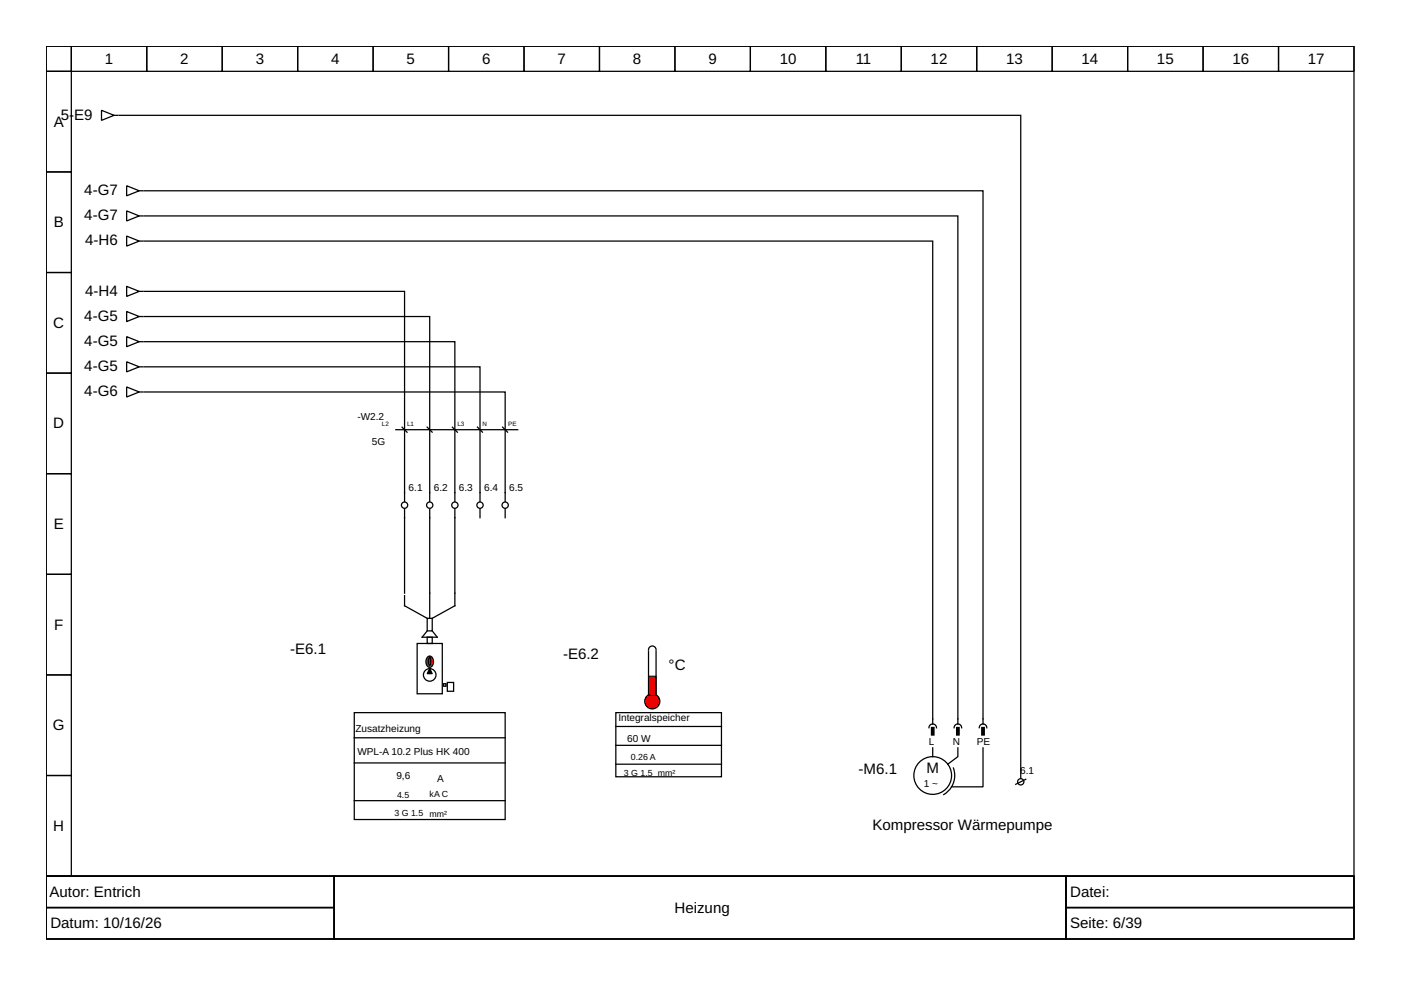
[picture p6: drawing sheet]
<svg xmlns="http://www.w3.org/2000/svg" width="297mm" height="210mm" viewBox="0 0 297 210" stroke-linecap="round" stroke-linejoin="round" font-family="sans-serif">
<g fill="none" stroke="#000" stroke-width=".27">
<path d="M9.8 9.8h277.3v176h-277.3zM9.8 9.8h5.3v5.3h-5.3zM9.8 15.1h5.3v21.4h-5.3zM15.1 9.8h16v5.3h-16zM31.1 9.8h16v5.3h-16zM47.1 9.8h16v5.3h-16zM63.1 9.8h16v5.3h-16zM79.1 9.8h16v5.3h-16zM95.1 9.8h16v5.3h-16zM111.1 9.8h16v5.3h-16zM127.1 9.8h16v5.3h-16zM143.1 9.8h16v5.3h-16z"/>
<path d="M159.1 9.8h16v5.3h-16zM175.1 9.8h16v5.3h-16zM191.1 9.8h16v5.3h-16zM207.1 9.8h16v5.3h-16zM223.1 9.8h16v5.3h-16zM239.1 9.8h16v5.3h-16zM255.1 9.8h16v5.3h-16zM271.1 9.8h16v5.3h-16zM9.8 36.5h5.3v21.3h-5.3zM21.5 23.4l2.7 1.1-2.7 1zM24.2 24.5h.8M9.8 57.8h5.3v21.3h-5.3z"/>
<path d="M9.8 79.1h5.3v21.3h-5.3zM26.9 71.4l2.6 1-2.6 1.1zM29.5 72.4h.8M9.8 100.4h5.3v21.4h-5.3zM85.8 104.4v1.9M85.8 107.9v1.9M91.1 104.4v1.9M91.1 107.9v1.9M96.4 104.4v1.9M96.4 107.9v1.9M101.8 104.4v1.9M101.8 107.9v1.9"/>
<path d="M107.1 104.4v1.9M107.1 107.9v1.9M9.8 121.8h5.3v21.3h-5.3zM88.4 136.4h5.4v10.7h-5.4zM90.6 131.1h1v2.7h-1zM90.6 133.8l-1.1 1.3h3.2l-1.1-1.3M91.1 125.8v5.3M9.8 143.1h5.3v21.3h-5.3zM75.1 151.1h32v22.7h-32zM75.1 156.4h32M9.8 164.4h5.3v21.4h-5.3zM75.1 169.8h32"/>
<path d="M75.1 161.8h32M9.8 185.8h277.3v13.3h-277.3zM9.8 185.8h61v6.6h-61zM9.8 192.4h61v6.7h-61zM70.8 185.8h155.2v13.3h-155.2zM226 185.8h61.1v6.6h-61.1zM226 192.4h61.1v6.7h-61.1z"/>
<circle cx="85.8" cy="107.1" r=".67"/>
<circle cx="91.1" cy="107.1" r=".67"/>
<circle cx="96.4" cy="107.1" r=".67"/>
<circle cx="101.8" cy="107.1" r=".67"/>
<circle cx="107.1" cy="107.1" r=".67"/>
</g>
<path d="M90.8 139.2a1.03 1.03 0 0 1 1 .4 1.03 1.03 0 0 1 0 1.2 .74 .74 0 0 1-.7 .7 .74 .74 0 0 1-.7-.7 1.47 1.47 0 0 1 .4-1.6z" fill-rule="evenodd" fill="#ff8000" stroke="#000" stroke-width=".27"/>
<g fill="none" stroke="#000" stroke-width=".27">
<path d="M90.6 135.1h1v1.3h-1z"/>
<circle cx="91.1" cy="143.1" r="1.33"/>
</g>
<path d="M91 139.4h.1a1.54 1.54 0 0 1 0 1.7l-.2-.5z" fill-rule="evenodd" fill="#f00" stroke="#000" stroke-width=".27"/>
<g fill="none" stroke="#000" stroke-width=".27">
<path d="M26.9 39.4l2.6 1.1-2.6 1zM29.5 40.5h.8M26.9 76.7l2.6 1.1-2.6 1zM29.5 77.8h.8M26.9 82l2.6 1.1-2.6 1.1zM29.5 83.1h.8M85.8 126.3v2.1l4.8 2.7M96.4 125.8v2.6l-4.8 2.7M137.5 137.8a.8 .8 0 0 1 .8-.8 .8 .8 0 0 1 .8 .8M94 145h.6v.5h-.6zM94.8 144.7h1.4v1.9h-1.4zM130.6 151.1h22.4v13.6h-22.4z"/>
<path d="M130.6 158h22.4M130.6 154h22.4M130.6 162h22.4"/>
</g>
<path d="M91.1 141.8l.5 1h-1z" fill="#000" stroke="#000" stroke-width=".27"/>
<circle cx="138.3" cy="148.7" r="1.6" fill="#f00" stroke="#000" stroke-width=".27"/>
<path d="M137.5 143.4h1.6v4h-1.6z" fill-rule="evenodd" fill="#f00" stroke="#000" stroke-width=".21"/>
<g fill="none" stroke="#000" stroke-width=".27">
<path d="M25.3 24.5h191.1v140.5M26.9 50l2.6 1.1-2.6 1.1zM26.9 44.7l2.6 1.1-2.6 1zM29.5 51.1h.8M29.5 45.8h.8M30.6 45.8h172.5v107.7M30.6 51.1h167.2v102.4M30.6 40.5h177.8v113M26.9 60.7l2.6 1.1-2.6 1zM26.9 66l2.6 1.1-2.6 1.1zM29.5 61.8h.8M29.5 67.1h.8"/>
<path d="M30.6 67.1h60.5v37.3M30.6 61.8h55.2v42.6M30.6 77.8h71.2v26.6M30.6 72.4h65.8v32M30.6 83.1h76.5v21.3M83.9 91.1h25.9M85.2 90.6l1.1 1M90.6 90.6l1 1M95.9 90.6l1.1 1M101.2 90.6l1.1 1M106.6 90.6l1 1M85.8 109.8v16"/>
<path d="M91.1 109.8v16M96.4 109.8v16M137.5 138v9.1M139.1 138v9.1M197.7 153.5a.8 .8 0 0 0-.7 .8M197.8 158.6v1.8M197.9 153.5a.8 .8 0 0 1 .7 .8M203 153.5a.8 .8 0 0 0-.7 .8M203.1 158.6v1.8l-2.1 1.6M203.2 153.5a.8 .8 0 0 1 .7 .8M208.3 153.5a.8 .8 0 0 0-.7 .8M208.4 158.6v8.2h-6.6"/>
<path d="M208.5 153.5a.8 .8 0 0 1 .7 .8M202.1 162.8a4.7 4.7 0 0 1-2 5.7M217.5 165.2l-2.1 1.1"/>
<circle cx="197.8" cy="164.4" r="4"/>
<circle cx="216.4" cy="165.8" r=".67"/>
</g>
<g fill="#000" stroke="#000" stroke-width=".27">
<path d="M197.5 154.2h.5v1.6h-.5z" fill-rule="evenodd"/>
<path d="M202.8 154.2h.6v1.6h-.6z" fill-rule="evenodd"/>
<path d="M208.2 154.2h.5v1.6h-.5z" fill-rule="evenodd"/>
</g>
<g font-size="3.2">
<text x="22.2" y="13.5">1</text>
<text x="38.2" y="13.5">2</text>
<text x="54.2" y="13.5">3</text>
<text x="70.2" y="13.5">4</text>
<text x="86.2" y="13.5">5</text>
<text x="102.2" y="13.5">6</text>
<text x="118.2" y="13.5">7</text>
<text x="134.2" y="13.5">8</text>
<text x="150.2" y="13.5">9</text>
<text x="165.3" y="13.5">10</text>
<text x="181.4" y="13.5">11</text>
<text x="197.3" y="13.5">12</text>
<text x="213.3" y="13.5">13</text>
<text x="229.3" y="13.5">14</text>
<text x="245.3" y="13.5">15</text>
<text x="261.3" y="13.5">16</text>
<text x="277.3" y="13.5">17</text>
<text x="11.4" y="26.9">A</text>
<text x="12.9" y="25.4">5-</text>
<text x="15.7" y="25.4">E9</text>
<text x="17.9" y="41.4">4-G7</text>
<text x="17.9" y="46.7">4-G7</text>
<text x="11.4" y="48.2">B</text>
<text x="18.1" y="52">4-H6</text>
<text x="18.1" y="62.7">4-H4</text>
<text x="11.3" y="69.5">C</text>
<text x="17.9" y="68">4-G5</text>
<text x="17.9" y="73.4">4-G5</text>
<text x="17.9" y="78.7">4-G5</text>
<text x="17.9" y="84">4-G6</text>
<text x="11.3" y="90.8">D</text>
<text x="11.4" y="112.2">E</text>
<text x="11.5" y="133.5">F</text>
<text x="61.5" y="138.6">-E6.1</text>
<text x="119.4" y="139.6">-E6.2</text>
<text x="141.8" y="142">°C</text>
<text x="11.2" y="154.8">G</text>
<text x="182" y="164.2">-M6.1</text>
<text x="196.4" y="163.9">M</text>
<text x="11.3" y="176.2">H</text>
<text x="185" y="175.9">Kompressor Wärmepumpe</text>
<text x="10.5" y="190.2">Autor: Entrich</text>
<text x="226.9" y="190.2">Datei:</text>
<text x="10.7" y="196.8">Datum: 10/16/26</text>
<text x="143" y="193.5">Heizung</text>
<text x="226.9" y="196.8">Seite: 6/39</text>
</g>
<g font-size="2.1">
<text x="75.8" y="89">-W2.2</text>
<text x="78.8" y="94.3">5G</text>
<text x="86.6" y="104.2">6.1</text>
<text x="92" y="104.2">6.2</text>
<text x="97.3" y="104.2">6.3</text>
<text x="102.6" y="104.2">6.4</text>
<text x="108" y="104.2">6.5</text>
<text x="75.4" y="155.2">Zusatzheizung</text>
<text x="131.1" y="152.8">Integralspeicher</text>
<text x="75.8" y="160.2">WPL-A 10.2 Plus HK 400</text>
<text x="133" y="157.2">60 W</text>
<text x="197" y="158">L</text>
<text x="202" y="158">N</text>
<text x="207.1" y="158">PE</text>
<text x="84" y="165.2">9,6</text>
<text x="92.7" y="165.8">A</text>
<text x="195.9" y="166.8">1 ~</text>
<text x="216.3" y="164">6.1</text>
</g>
<g font-size="1.9">
<text x="133.8" y="161.2">0.26 A</text>
<text x="132.3" y="164.4">3 G 1.5 mm²</text>
<text x="83.6" y="173.1">3 G 1.5</text>
<text x="84.2" y="169.1">4.5</text>
<text x="91.1" y="169">kA C</text>
<text x="91.1" y="173.2">mm²</text>
</g>
<g font-size="1.3">
<text x="81" y="90.3">L2</text>
<text x="86.3" y="90.3">L1</text>
<text x="97" y="90.3">L3</text>
<text x="102.3" y="90.3">N</text>
<text x="107.8" y="90.3">PE</text>
</g>
</svg>
